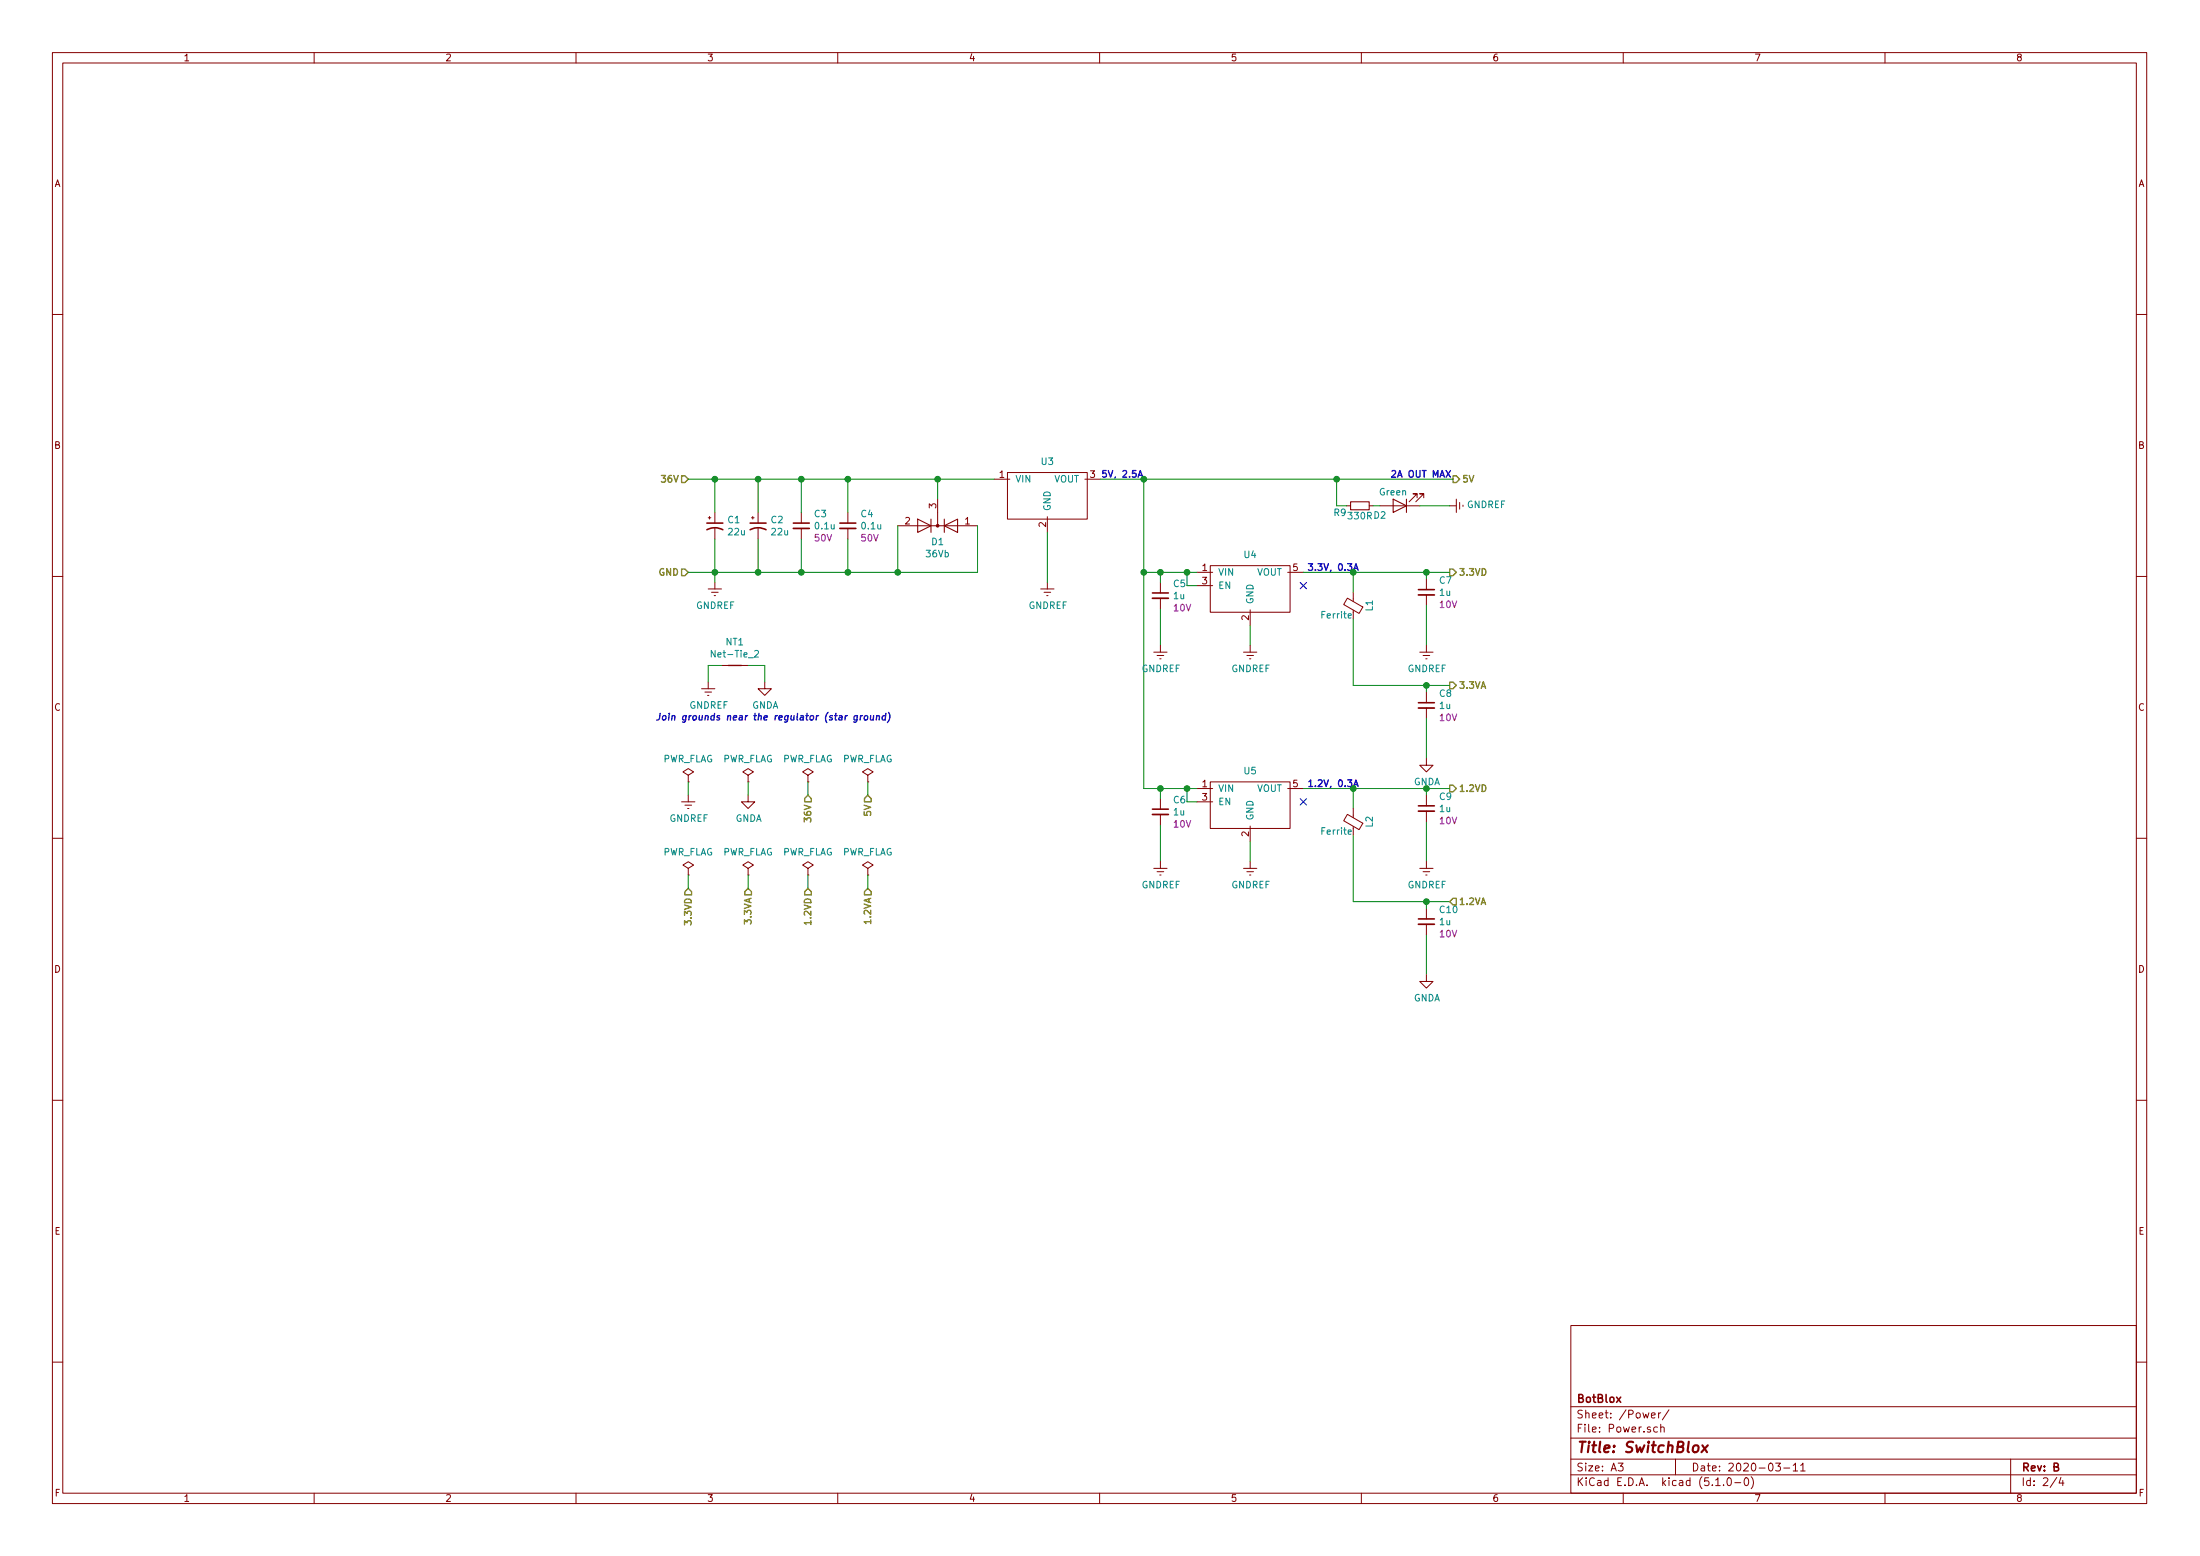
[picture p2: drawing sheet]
EESchema Schematic File Version 4
LIBS:SwitchBlox-cache
EELAYER 29 0
EELAYER END
$Descr A3 16535 11693
encoding utf-8
Sheet 2 4
Title "SwitchBlox"
Date "2020-03-11"
Rev "B"
Comp "BotBlox"
Comment1 ""
Comment2 ""
Comment3 ""
Comment4 ""
$EndDescr
Text HLabel 5175 3600 0    50   Input ~ 10
36V
Text HLabel 5175 4300 0    50   Input ~ 10
GND
$Comp
L Device:CP1_Small C1
U 1 1
P 5375 3950
F 0 "C1" H 5466 3996 50  0000 L CNN
F 1 "22u" H 5466 3905 50  0000 L CNN
F 2 "SwitchBlox:Radial, Can - SMD" H 5375 3950 50  0001 C CNN
F 3 "~" H 5375 3950 50  0001 C CNN
F 4 "865080643008" H 5375 3950 50  0001 C CNN "MPN"
F 5 "50V" H 5375 3950 50  0001 C CNN "Voltage Rating"
	1    5375 3950
	1    0    0    -1  
$EndComp
$Comp
L Device:CP1_Small C2
U 1 1
P 5700 3950
F 0 "C2" H 5791 3996 50  0000 L CNN
F 1 "22u" H 5791 3905 50  0000 L CNN
F 2 "SwitchBlox:Radial, Can - SMD" H 5700 3950 50  0001 C CNN
F 3 "~" H 5700 3950 50  0001 C CNN
F 4 "865080643008" H 5700 3950 50  0001 C CNN "MPN"
F 5 "50V" H 5700 3950 50  0001 C CNN "Voltage Rating"
	1    5700 3950
	1    0    0    -1  
$EndComp
$Comp
L Device:C_Small C3
U 1 1
P 6025 3950
F 0 "C3" H 6117 4041 50  0000 L CNN
F 1 "0.1u" H 6117 3950 50  0000 L CNN
F 2 "Capacitors_SMD:C_0603" H 6025 3950 50  0001 C CNN
F 3 "~" H 6025 3950 50  0001 C CNN
F 4 "CL10B104KB8NNNC" H 6025 3950 50  0001 C CNN "MPN"
F 5 "50V" H 6117 3859 50  0000 L CNN "Voltage Rating"
	1    6025 3950
	1    0    0    -1  
$EndComp
Wire Wire Line
	5175 3600 5375 3600
Wire Wire Line
	5375 3600 5375 3850
Wire Wire Line
	5375 4050 5375 4300
Wire Wire Line
	5375 4300 5175 4300
Wire Wire Line
	5700 3850 5700 3600
Wire Wire Line
	5700 3600 5375 3600
Connection ~ 5375 3600
Wire Wire Line
	5700 4050 5700 4300
Connection ~ 5375 4300
$Comp
L Device:C_Small C4
U 1 1
P 6375 3950
F 0 "C4" H 6467 4041 50  0000 L CNN
F 1 "0.1u" H 6467 3950 50  0000 L CNN
F 2 "Capacitors_SMD:C_0603" H 6375 3950 50  0001 C CNN
F 3 "~" H 6375 3950 50  0001 C CNN
F 4 "CL10B104KB8NNNC" H 6375 3950 50  0001 C CNN "MPN"
F 5 "50V" H 6467 3859 50  0000 L CNN "Voltage Rating"
	1    6375 3950
	1    0    0    -1  
$EndComp
Wire Wire Line
	6025 3850 6025 3600
Wire Wire Line
	6025 3600 5700 3600
Connection ~ 5700 3600
Wire Wire Line
	6375 3850 6375 3600
Wire Wire Line
	6375 3600 6025 3600
Connection ~ 6025 3600
Wire Wire Line
	6025 4050 6025 4300
Wire Wire Line
	6025 4300 5700 4300
Connection ~ 5700 4300
Wire Wire Line
	6025 4300 6375 4300
Connection ~ 6025 4300
Wire Wire Line
	6375 4050 6375 4300
$Comp
L Device:D_x2_KCom_AAK D1
U 1 1
P 7050 3950
F 0 "D1" H 7050 4074 50  0000 C CNN
F 1 "36Vb" H 7050 4165 50  0000 C CNN
F 2 "TO_SOT_Packages_SMD:SOT-23" H 7050 3950 50  0001 C CNN
F 3 "~" H 7050 3950 50  0001 C CNN
F 4 "DESD34VS2SO-7" H 7050 3950 50  0001 C CNN "MPN"
	1    7050 3950
	-1   0    0    1   
$EndComp
Wire Wire Line
	7050 3750 7050 3600
Connection ~ 6375 3600
Wire Wire Line
	6750 3950 6750 4300
Wire Wire Line
	6750 4300 6375 4300
Connection ~ 6375 4300
Wire Wire Line
	7350 3950 7350 4300
Wire Wire Line
	7350 4300 6750 4300
Connection ~ 6750 4300
$Comp
L SwitchBlox-rescue:DC-DC-SwitchBlox U3
U 1 1
P 7875 3700
F 0 "U3" H 7875 3934 50  0000 C CNN
F 1 "DC-DC" H 8025 3450 50  0001 C CNN
F 2 "SwitchBlox:OKI-78SR-5_1.5-W36HC" H 7625 3900 50  0001 C CNN
F 3 "" H 7625 3900 50  0001 C CNN
F 4 "OKI-78SR-5/1.5-W36H-C" H 7875 3700 50  0001 C CNN "MPN"
	1    7875 3700
	1    0    0    -1  
$EndComp
$Comp
L power:GNDREF #PWR?
U 1 1
P 7875 4375
AR Path="/5BC348D6" Ref="#PWR?"  Part="1" 
AR Path="/5BC3335F/5BC348D6" Ref="#PWR0109"  Part="1" 
F 0 "#PWR0109" H 7875 4125 50  0001 C CNN
F 1 "GNDREF" H 7880 4202 50  0000 C CNN
F 2 "" H 7875 4375 50  0001 C CNN
F 3 "" H 7875 4375 50  0001 C CNN
	1    7875 4375
	1    0    0    -1  
$EndComp
$Comp
L power:GNDREF #PWR?
U 1 1
P 5375 4375
AR Path="/5BC34D62" Ref="#PWR?"  Part="1" 
AR Path="/5BC3335F/5BC34D62" Ref="#PWR0110"  Part="1" 
F 0 "#PWR0110" H 5375 4125 50  0001 C CNN
F 1 "GNDREF" H 5380 4202 50  0000 C CNN
F 2 "" H 5375 4375 50  0001 C CNN
F 3 "" H 5375 4375 50  0001 C CNN
	1    5375 4375
	1    0    0    -1  
$EndComp
Wire Wire Line
	5375 4375 5375 4300
Wire Wire Line
	7875 4000 7875 4375
Text HLabel 10925 3600 2    50   Output ~ 10
5V
Wire Wire Line
	5375 4300 5700 4300
Wire Wire Line
	6375 3600 7050 3600
Wire Wire Line
	7475 3600 7050 3600
Connection ~ 7050 3600
Text Notes 8275 3600 0    50   ~ 10
5V, 2.5A
$Comp
L SwitchBlox-rescue:SOT-23-5-SwitchBlox U4
U 1 1
P 9400 4400
F 0 "U4" H 9400 4634 50  0000 C CNN
F 1 "SOT-23-5" H 9650 4150 50  0001 C CNN
F 2 "SwitchBlox:SOT23-5" H 9150 4600 50  0001 C CNN
F 3 "" H 9150 4600 50  0001 C CNN
F 4 "MIC5504-3.3YM5-TR" H 9400 4400 50  0001 C CNN "MPN"
	1    9400 4400
	1    0    0    -1  
$EndComp
Text Notes 9825 4300 0    50   ~ 10
3.3V, 0.3A
Text HLabel 10900 5150 2    50   Output ~ 10
3.3VA
$Comp
L Device:C_Small C5
U 1 1
P 8725 4475
F 0 "C5" H 8817 4566 50  0000 L CNN
F 1 "1u" H 8817 4475 50  0000 L CNN
F 2 "Capacitors_SMD:C_0402" H 8725 4475 50  0001 C CNN
F 3 "~" H 8725 4475 50  0001 C CNN
F 4 "CL05A105MP5NNNC" H 8725 4475 50  0001 C CNN "MPN"
F 5 "10V" H 8817 4384 50  0000 L CNN "Voltage Rating"
	1    8725 4475
	1    0    0    -1  
$EndComp
Wire Wire Line
	8275 3600 8600 3600
Wire Wire Line
	8600 4300 8600 3600
Wire Wire Line
	8600 4300 8725 4300
Connection ~ 8600 3600
Wire Wire Line
	9000 4400 8925 4400
Wire Wire Line
	8925 4400 8925 4300
Connection ~ 8925 4300
Wire Wire Line
	8925 4300 9000 4300
Wire Wire Line
	8725 4375 8725 4300
Connection ~ 8725 4300
Wire Wire Line
	8725 4300 8925 4300
NoConn ~ 9800 4400
$Comp
L SwitchBlox-rescue:SOT-23-5-SwitchBlox U5
U 1 1
P 9400 6025
F 0 "U5" H 9400 6259 50  0000 C CNN
F 1 "SOT-23-5" H 9650 5775 50  0001 C CNN
F 2 "SwitchBlox:SOT23-5" H 9150 6225 50  0001 C CNN
F 3 "" H 9150 6225 50  0001 C CNN
F 4 "MIC5504-1.2YM5-TR" H 9400 6025 50  0001 C CNN "MPN"
	1    9400 6025
	1    0    0    -1  
$EndComp
Text Notes 9825 5925 0    50   ~ 10
1.2V, 0.3A
Text HLabel 10900 5925 2    50   Output ~ 10
1.2VD
$Comp
L Device:C_Small C6
U 1 1
P 8725 6100
F 0 "C6" H 8817 6191 50  0000 L CNN
F 1 "1u" H 8817 6100 50  0000 L CNN
F 2 "Capacitors_SMD:C_0402" H 8725 6100 50  0001 C CNN
F 3 "~" H 8725 6100 50  0001 C CNN
F 4 "CL05A105MP5NNNC" H 8725 6100 50  0001 C CNN "MPN"
F 5 "10V" H 8817 6009 50  0000 L CNN "Voltage Rating"
	1    8725 6100
	1    0    0    -1  
$EndComp
Wire Wire Line
	8600 5925 8725 5925
Wire Wire Line
	9000 6025 8925 6025
Wire Wire Line
	8925 6025 8925 5925
Connection ~ 8925 5925
Wire Wire Line
	8925 5925 9000 5925
Wire Wire Line
	8725 6000 8725 5925
Connection ~ 8725 5925
Wire Wire Line
	8725 5925 8925 5925
Wire Wire Line
	8725 6475 8725 6200
Wire Wire Line
	9400 6325 9400 6475
NoConn ~ 9800 6025
$Comp
L Device:C_Small C9
U 1 1
P 10725 6075
F 0 "C9" H 10817 6166 50  0000 L CNN
F 1 "1u" H 10817 6075 50  0000 L CNN
F 2 "Capacitors_SMD:C_0402" H 10725 6075 50  0001 C CNN
F 3 "~" H 10725 6075 50  0001 C CNN
F 4 "CL05A105MP5NNNC" H 10725 6075 50  0001 C CNN "MPN"
F 5 "10V" H 10817 5984 50  0000 L CNN "Voltage Rating"
	1    10725 6075
	1    0    0    -1  
$EndComp
Wire Wire Line
	10725 6475 10725 6175
$Comp
L power:GNDREF #PWR?
U 1 1
P 5325 5125
AR Path="/5BC3EAEE" Ref="#PWR?"  Part="1" 
AR Path="/5BC3335F/5BC3EAEE" Ref="#PWR0111"  Part="1" 
F 0 "#PWR0111" H 5325 4875 50  0001 C CNN
F 1 "GNDREF" H 5330 4952 50  0000 C CNN
F 2 "" H 5325 5125 50  0001 C CNN
F 3 "" H 5325 5125 50  0001 C CNN
	1    5325 5125
	1    0    0    -1  
$EndComp
$Comp
L power:GNDA #PWR0112
U 1 1
P 5750 5125
F 0 "#PWR0112" H 5750 4875 50  0001 C CNN
F 1 "GNDA" H 5755 4952 50  0000 C CNN
F 2 "" H 5750 5125 50  0001 C CNN
F 3 "" H 5750 5125 50  0001 C CNN
	1    5750 5125
	1    0    0    -1  
$EndComp
$Comp
L Device:Net-Tie_2 NT1
U 1 1
P 5525 5000
F 0 "NT1" H 5525 5178 50  0000 C CNN
F 1 "Net-Tie_2" H 5525 5087 50  0000 C CNN
F 2 "SwitchBlox:NETTIE" H 5525 5000 50  0001 C CNN
F 3 "~" H 5525 5000 50  0001 C CNN
F 4 "DNI" H 5525 5000 50  0001 C CNN "MPN"
	1    5525 5000
	1    0    0    -1  
$EndComp
Wire Wire Line
	5425 5000 5325 5000
Wire Wire Line
	5325 5000 5325 5125
Wire Wire Line
	5625 5000 5750 5000
Wire Wire Line
	5750 5000 5750 5125
Wire Wire Line
	8600 3600 10050 3600
Wire Wire Line
	10725 5975 10725 5925
Connection ~ 10725 5925
Wire Wire Line
	10725 5925 10900 5925
Wire Wire Line
	9800 5925 10175 5925
$Comp
L power:GNDREF #PWR?
U 1 1
P 8725 6475
AR Path="/5BC503F7" Ref="#PWR?"  Part="1" 
AR Path="/5BC3335F/5BC503F7" Ref="#PWR0115"  Part="1" 
F 0 "#PWR0115" H 8725 6225 50  0001 C CNN
F 1 "GNDREF" H 8730 6302 50  0000 C CNN
F 2 "" H 8725 6475 50  0001 C CNN
F 3 "" H 8725 6475 50  0001 C CNN
	1    8725 6475
	1    0    0    -1  
$EndComp
$Comp
L power:GNDREF #PWR?
U 1 1
P 9400 6475
AR Path="/5BC50F3B" Ref="#PWR?"  Part="1" 
AR Path="/5BC3335F/5BC50F3B" Ref="#PWR0116"  Part="1" 
F 0 "#PWR0116" H 9400 6225 50  0001 C CNN
F 1 "GNDREF" H 9405 6302 50  0000 C CNN
F 2 "" H 9400 6475 50  0001 C CNN
F 3 "" H 9400 6475 50  0001 C CNN
	1    9400 6475
	1    0    0    -1  
$EndComp
$Comp
L power:GNDREF #PWR?
U 1 1
P 10725 6475
AR Path="/5BC50F62" Ref="#PWR?"  Part="1" 
AR Path="/5BC3335F/5BC50F62" Ref="#PWR0117"  Part="1" 
F 0 "#PWR0117" H 10725 6225 50  0001 C CNN
F 1 "GNDREF" H 10730 6302 50  0000 C CNN
F 2 "" H 10725 6475 50  0001 C CNN
F 3 "" H 10725 6475 50  0001 C CNN
	1    10725 6475
	1    0    0    -1  
$EndComp
Wire Wire Line
	10175 6075 10175 5925
Connection ~ 10175 5925
Wire Wire Line
	10175 5925 10725 5925
Wire Wire Line
	10175 6275 10175 6775
Wire Wire Line
	10175 6775 10725 6775
$Comp
L Device:C_Small C10
U 1 1
P 10725 6925
F 0 "C10" H 10817 7016 50  0000 L CNN
F 1 "1u" H 10817 6925 50  0000 L CNN
F 2 "Capacitors_SMD:C_0402" H 10725 6925 50  0001 C CNN
F 3 "~" H 10725 6925 50  0001 C CNN
F 4 "CL05A105MP5NNNC" H 10725 6925 50  0001 C CNN "MPN"
F 5 "10V" H 10817 6834 50  0000 L CNN "Voltage Rating"
	1    10725 6925
	1    0    0    -1  
$EndComp
Wire Wire Line
	10725 7325 10725 7025
Wire Wire Line
	10725 6825 10725 6775
Connection ~ 10725 6775
Wire Wire Line
	10725 6775 10900 6775
$Comp
L power:GNDA #PWR0118
U 1 1
P 10725 7325
F 0 "#PWR0118" H 10725 7075 50  0001 C CNN
F 1 "GNDA" H 10730 7152 50  0000 C CNN
F 2 "" H 10725 7325 50  0001 C CNN
F 3 "" H 10725 7325 50  0001 C CNN
	1    10725 7325
	1    0    0    -1  
$EndComp
Wire Wire Line
	9800 4300 10175 4300
$Comp
L Device:C_Small C7
U 1 1
P 10725 4450
F 0 "C7" H 10817 4541 50  0000 L CNN
F 1 "1u" H 10817 4450 50  0000 L CNN
F 2 "Capacitors_SMD:C_0402" H 10725 4450 50  0001 C CNN
F 3 "~" H 10725 4450 50  0001 C CNN
F 4 "CL05A105MP5NNNC" H 10725 4450 50  0001 C CNN "MPN"
F 5 "10V" H 10817 4359 50  0000 L CNN "Voltage Rating"
	1    10725 4450
	1    0    0    -1  
$EndComp
Wire Wire Line
	10725 4850 10725 4550
$Comp
L Device:Ferrite_Bead_Small L1
U 1 1
P 10175 4550
F 0 "L1" V 10050 4550 50  0000 C CNN
F 1 "Ferrite" H 10300 4625 50  0000 C CNN
F 2 "Resistors_SMD:R_0603" V 10105 4550 50  0001 C CNN
F 3 "~" H 10175 4550 50  0001 C CNN
F 4 "MPZ1608S101ATAH0" V 10175 4550 50  0001 C CNN "MPN"
	1    10175 4550
	-1   0    0    1   
$EndComp
Wire Wire Line
	10725 4350 10725 4300
$Comp
L power:GNDREF #PWR?
U 1 1
P 10725 4850
AR Path="/5BC5A3DD" Ref="#PWR?"  Part="1" 
AR Path="/5BC3335F/5BC5A3DD" Ref="#PWR0119"  Part="1" 
F 0 "#PWR0119" H 10725 4600 50  0001 C CNN
F 1 "GNDREF" H 10730 4677 50  0000 C CNN
F 2 "" H 10725 4850 50  0001 C CNN
F 3 "" H 10725 4850 50  0001 C CNN
	1    10725 4850
	1    0    0    -1  
$EndComp
Wire Wire Line
	10175 4450 10175 4300
Wire Wire Line
	10175 4650 10175 5150
Wire Wire Line
	10175 5150 10725 5150
Text HLabel 10900 4300 2    50   Output ~ 10
3.3VD
$Comp
L Device:C_Small C8
U 1 1
P 10725 5300
F 0 "C8" H 10817 5391 50  0000 L CNN
F 1 "1u" H 10817 5300 50  0000 L CNN
F 2 "Capacitors_SMD:C_0402" H 10725 5300 50  0001 C CNN
F 3 "~" H 10725 5300 50  0001 C CNN
F 4 "CL05A105MP5NNNC" H 10725 5300 50  0001 C CNN "MPN"
F 5 "10V" H 10817 5209 50  0000 L CNN "Voltage Rating"
	1    10725 5300
	1    0    0    -1  
$EndComp
Wire Wire Line
	10725 5700 10725 5400
Wire Wire Line
	10725 5200 10725 5150
Connection ~ 10725 5150
Wire Wire Line
	10725 5150 10900 5150
$Comp
L power:GNDA #PWR0120
U 1 1
P 10725 5700
F 0 "#PWR0120" H 10725 5450 50  0001 C CNN
F 1 "GNDA" H 10730 5527 50  0000 C CNN
F 2 "" H 10725 5700 50  0001 C CNN
F 3 "" H 10725 5700 50  0001 C CNN
	1    10725 5700
	1    0    0    -1  
$EndComp
Connection ~ 10175 4300
Wire Wire Line
	10175 4300 10725 4300
Connection ~ 10725 4300
Wire Wire Line
	10725 4300 10900 4300
Wire Wire Line
	8600 4300 8600 5925
Connection ~ 8600 4300
$Comp
L power:PWR_FLAG #FLG?
U 1 1
P 5175 5875
AR Path="/5BC81C60" Ref="#FLG?"  Part="1" 
AR Path="/5BC3335F/5BC81C60" Ref="#FLG0101"  Part="1" 
F 0 "#FLG0101" H 5175 5950 50  0001 C CNN
F 1 "PWR_FLAG" H 5175 6049 50  0000 C CNN
F 2 "" H 5175 5875 50  0001 C CNN
F 3 "~" H 5175 5875 50  0001 C CNN
	1    5175 5875
	1    0    0    -1  
$EndComp
$Comp
L power:GNDREF #PWR?
U 1 1
P 5175 5975
AR Path="/5BC83E78" Ref="#PWR?"  Part="1" 
AR Path="/5BC3335F/5BC83E78" Ref="#PWR0130"  Part="1" 
F 0 "#PWR0130" H 5175 5725 50  0001 C CNN
F 1 "GNDREF" H 5180 5802 50  0000 C CNN
F 2 "" H 5175 5975 50  0001 C CNN
F 3 "" H 5175 5975 50  0001 C CNN
	1    5175 5975
	1    0    0    -1  
$EndComp
$Comp
L power:GNDA #PWR0132
U 1 1
P 5625 5975
F 0 "#PWR0132" H 5625 5725 50  0001 C CNN
F 1 "GNDA" H 5630 5802 50  0000 C CNN
F 2 "" H 5625 5975 50  0001 C CNN
F 3 "" H 5625 5975 50  0001 C CNN
	1    5625 5975
	1    0    0    -1  
$EndComp
Text HLabel 6075 5975 3    50   Input ~ 10
36V
$Comp
L power:PWR_FLAG #FLG?
U 1 1
P 5625 5875
AR Path="/5BC85157" Ref="#FLG?"  Part="1" 
AR Path="/5BC3335F/5BC85157" Ref="#FLG0102"  Part="1" 
F 0 "#FLG0102" H 5625 5950 50  0001 C CNN
F 1 "PWR_FLAG" H 5625 6049 50  0000 C CNN
F 2 "" H 5625 5875 50  0001 C CNN
F 3 "~" H 5625 5875 50  0001 C CNN
	1    5625 5875
	1    0    0    -1  
$EndComp
$Comp
L power:PWR_FLAG #FLG?
U 1 1
P 6075 5875
AR Path="/5BC86244" Ref="#FLG?"  Part="1" 
AR Path="/5BC3335F/5BC86244" Ref="#FLG0103"  Part="1" 
F 0 "#FLG0103" H 6075 5950 50  0001 C CNN
F 1 "PWR_FLAG" H 6075 6049 50  0000 C CNN
F 2 "" H 6075 5875 50  0001 C CNN
F 3 "~" H 6075 5875 50  0001 C CNN
	1    6075 5875
	1    0    0    -1  
$EndComp
$Comp
L power:PWR_FLAG #FLG?
U 1 1
P 6525 5875
AR Path="/5BC8624A" Ref="#FLG?"  Part="1" 
AR Path="/5BC3335F/5BC8624A" Ref="#FLG0104"  Part="1" 
F 0 "#FLG0104" H 6525 5950 50  0001 C CNN
F 1 "PWR_FLAG" H 6525 6049 50  0000 C CNN
F 2 "" H 6525 5875 50  0001 C CNN
F 3 "~" H 6525 5875 50  0001 C CNN
	1    6525 5875
	1    0    0    -1  
$EndComp
Text HLabel 6525 5975 3    50   Input ~ 10
5V
$Comp
L power:PWR_FLAG #FLG?
U 1 1
P 5175 6575
AR Path="/5BC885D2" Ref="#FLG?"  Part="1" 
AR Path="/5BC3335F/5BC885D2" Ref="#FLG0105"  Part="1" 
F 0 "#FLG0105" H 5175 6650 50  0001 C CNN
F 1 "PWR_FLAG" H 5175 6749 50  0000 C CNN
F 2 "" H 5175 6575 50  0001 C CNN
F 3 "~" H 5175 6575 50  0001 C CNN
	1    5175 6575
	1    0    0    -1  
$EndComp
$Comp
L power:PWR_FLAG #FLG?
U 1 1
P 5625 6575
AR Path="/5BC885D8" Ref="#FLG?"  Part="1" 
AR Path="/5BC3335F/5BC885D8" Ref="#FLG0106"  Part="1" 
F 0 "#FLG0106" H 5625 6650 50  0001 C CNN
F 1 "PWR_FLAG" H 5625 6749 50  0000 C CNN
F 2 "" H 5625 6575 50  0001 C CNN
F 3 "~" H 5625 6575 50  0001 C CNN
	1    5625 6575
	1    0    0    -1  
$EndComp
$Comp
L power:PWR_FLAG #FLG?
U 1 1
P 6075 6575
AR Path="/5BC885DE" Ref="#FLG?"  Part="1" 
AR Path="/5BC3335F/5BC885DE" Ref="#FLG0107"  Part="1" 
F 0 "#FLG0107" H 6075 6650 50  0001 C CNN
F 1 "PWR_FLAG" H 6075 6749 50  0000 C CNN
F 2 "" H 6075 6575 50  0001 C CNN
F 3 "~" H 6075 6575 50  0001 C CNN
	1    6075 6575
	1    0    0    -1  
$EndComp
$Comp
L power:PWR_FLAG #FLG?
U 1 1
P 6525 6575
AR Path="/5BC885E4" Ref="#FLG?"  Part="1" 
AR Path="/5BC3335F/5BC885E4" Ref="#FLG0108"  Part="1" 
F 0 "#FLG0108" H 6525 6650 50  0001 C CNN
F 1 "PWR_FLAG" H 6525 6749 50  0000 C CNN
F 2 "" H 6525 6575 50  0001 C CNN
F 3 "~" H 6525 6575 50  0001 C CNN
	1    6525 6575
	1    0    0    -1  
$EndComp
Text HLabel 5175 6675 3    50   Input ~ 10
3.3VD
Text HLabel 5625 6675 3    50   Input ~ 10
3.3VA
Text HLabel 6075 6675 3    50   Input ~ 10
1.2VD
Text HLabel 6525 6675 3    50   Input ~ 10
1.2VA
Wire Wire Line
	6525 6675 6525 6575
Wire Wire Line
	6075 6675 6075 6575
Wire Wire Line
	5625 6575 5625 6675
Wire Wire Line
	5175 6675 5175 6575
Wire Wire Line
	5175 5975 5175 5875
Wire Wire Line
	5625 5875 5625 5975
Wire Wire Line
	6075 5975 6075 5875
Wire Wire Line
	6525 5875 6525 5975
$Comp
L Device:R_Small R?
U 1 1
P 10225 3800
AR Path="/5BC3BC6B/5BCA58B7" Ref="R?"  Part="1" 
AR Path="/5BC3335F/5BCA58B7" Ref="R9"  Part="1" 
F 0 "R9" V 10275 3650 50  0000 C CNN
F 1 "330R" V 10300 3800 50  0000 C CNN
F 2 "Resistors_SMD:R_0402" H 10225 3800 50  0001 C CNN
F 3 "~" H 10225 3800 50  0001 C CNN
F 4 "CRGCQ0402F330R" V 10225 3800 50  0001 C CNN "MPN"
	1    10225 3800
	0    1    1    0   
$EndComp
$Comp
L Device:LED D?
U 1 1
P 10525 3800
AR Path="/5BC3BC6B/5BCA58BF" Ref="D?"  Part="1" 
AR Path="/5BC3335F/5BCA58BF" Ref="D2"  Part="1" 
F 0 "D2" H 10675 3875 50  0000 C CNN
F 1 "Green" H 10575 3700 50  0000 C CNN
F 2 "LEDs:LED_0603" H 10525 3800 50  0001 C CNN
F 3 "~" H 10525 3800 50  0001 C CNN
F 4 "150060GS75000" H 10525 3800 50  0001 C CNN "MPN"
	1    10525 3800
	-1   0    0    1   
$EndComp
$Comp
L power:GNDREF #PWR?
U 1 1
P 10900 3800
AR Path="/5BCA58C6" Ref="#PWR?"  Part="1" 
AR Path="/5BC3BC6B/5BCA58C6" Ref="#PWR?"  Part="1" 
AR Path="/5BC3335F/5BCA58C6" Ref="#PWR01"  Part="1" 
F 0 "#PWR01" H 10900 3550 50  0001 C CNN
F 1 "GNDREF" V 10905 3672 50  0000 R CNN
F 2 "" H 10900 3800 50  0001 C CNN
F 3 "" H 10900 3800 50  0001 C CNN
	1    10900 3800
	0    -1   -1   0   
$EndComp
Wire Wire Line
	10900 3800 10675 3800
Wire Wire Line
	10325 3800 10375 3800
Wire Wire Line
	10125 3800 10050 3800
Wire Wire Line
	10050 3800 10050 3600
Connection ~ 10050 3600
Wire Wire Line
	10050 3600 10925 3600
Text Notes 10450 3600 0    50   ~ 10
2A OUT MAX
$Comp
L Device:Ferrite_Bead_Small L2
U 1 1
P 10175 6175
F 0 "L2" V 10050 6175 50  0000 C CNN
F 1 "Ferrite" H 10300 6250 50  0000 C CNN
F 2 "Resistors_SMD:R_0603" V 10105 6175 50  0001 C CNN
F 3 "~" H 10175 6175 50  0001 C CNN
F 4 "MPZ1608S101ATAH0" V 10175 6175 50  0001 C CNN "MPN"
	1    10175 6175
	-1   0    0    1   
$EndComp
Text Notes 4925 5425 0    50   Italic 10
Join grounds near the regulator (star ground)
Wire Wire Line
	9400 4700 9400 4850
$Comp
L power:GNDREF #PWR?
U 1 1
P 9400 4850
AR Path="/5BCBAF68" Ref="#PWR?"  Part="1" 
AR Path="/5BC3335F/5BCBAF68" Ref="#PWR0113"  Part="1" 
F 0 "#PWR0113" H 9400 4600 50  0001 C CNN
F 1 "GNDREF" H 9405 4677 50  0000 C CNN
F 2 "" H 9400 4850 50  0001 C CNN
F 3 "" H 9400 4850 50  0001 C CNN
	1    9400 4850
	1    0    0    -1  
$EndComp
Wire Wire Line
	8725 4575 8725 4850
$Comp
L power:GNDREF #PWR?
U 1 1
P 8725 4850
AR Path="/5BCBC901" Ref="#PWR?"  Part="1" 
AR Path="/5BC3335F/5BCBC901" Ref="#PWR0114"  Part="1" 
F 0 "#PWR0114" H 8725 4600 50  0001 C CNN
F 1 "GNDREF" H 8730 4677 50  0000 C CNN
F 2 "" H 8725 4850 50  0001 C CNN
F 3 "" H 8725 4850 50  0001 C CNN
	1    8725 4850
	1    0    0    -1  
$EndComp
Text HLabel 10900 6775 2    50   Input ~ 10
1.2VA
$EndSCHEMATC
